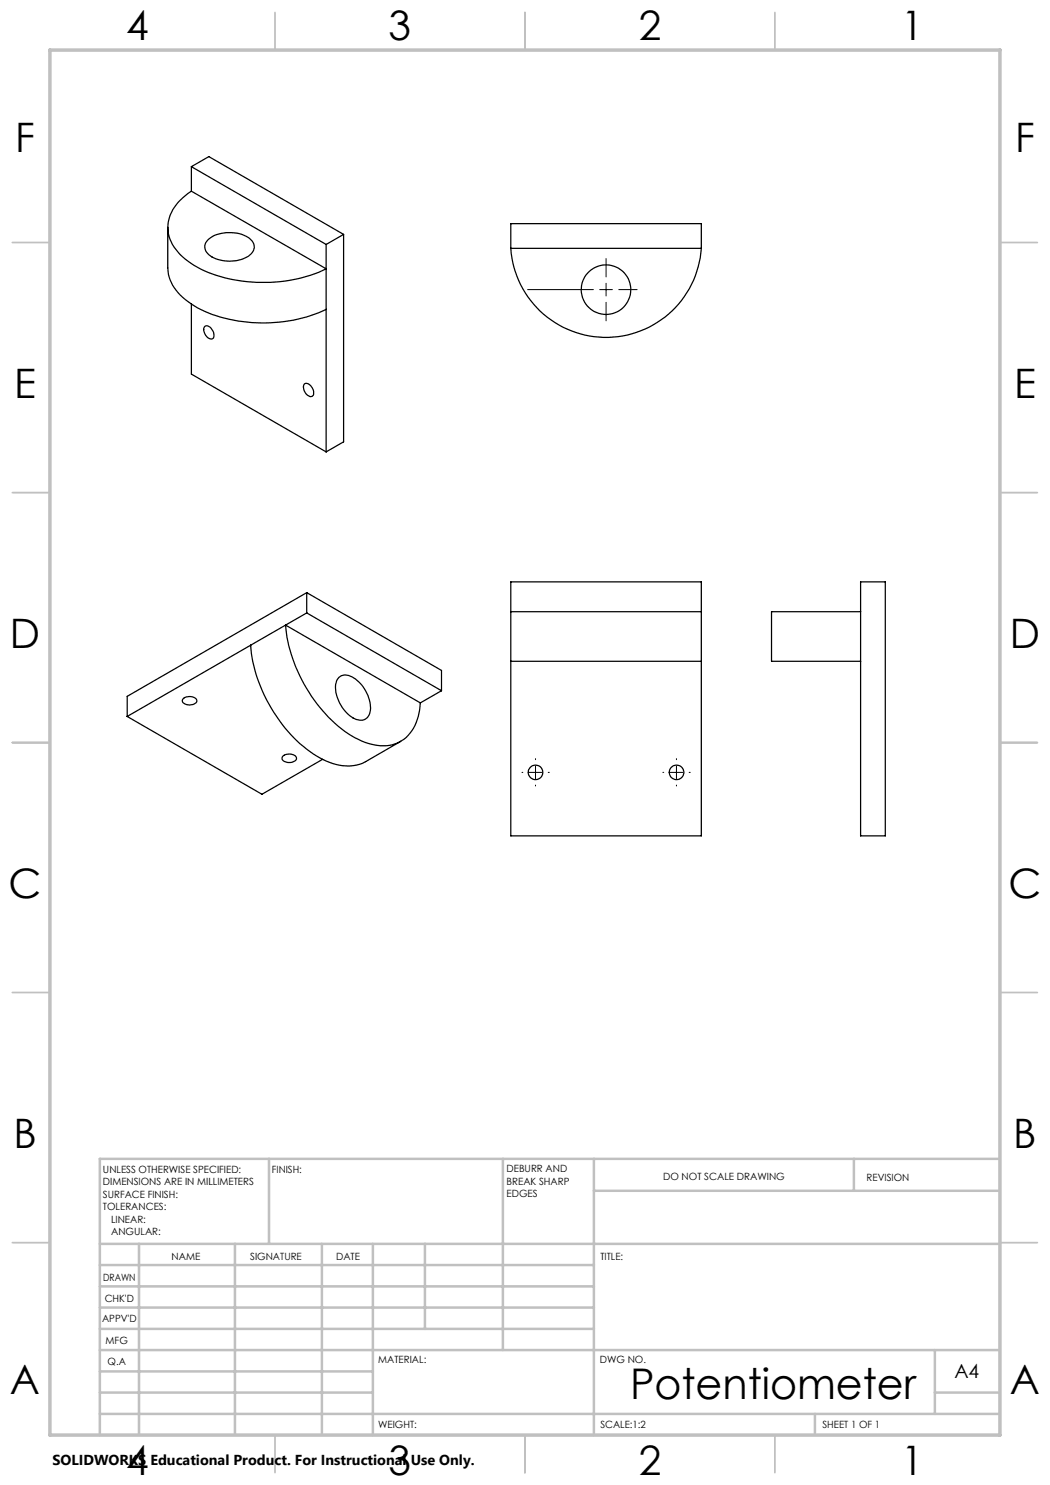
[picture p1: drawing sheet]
<svg xmlns="http://www.w3.org/2000/svg" width="210mm" height="297mm" viewBox="0 0 210 297" stroke-linecap="round" stroke-linejoin="round" font-family="sans-serif">
<g fill="none" stroke="#000" stroke-width=".2">
<path d="M105.5 57.9h13.2M119.9 57.9h2.6M121.2 51.7v3.7M121.2 56.7v2.5M123.8 57.9h3.6M121.2 60.5v3.7M104.4 154.5h.2M105.8 154.5h2.6M107.1 151.7v.2M107.1 153.2v2.5M107.1 157v.2M109.6 154.5h.3"/>
<path d="M132.6 154.5h.2M134 154.5h2.6M135.3 151.7v.2M135.3 153.2v2.5M135.3 157v.2M137.8 154.5h.2"/>
</g>
<g fill="none" stroke="#c0c0c0" stroke-width=".35">
<path d="M55 2.5v7.5M105 2.5v7.5M155 2.5v7.5M2.5 48.5h7.5M200 48.5h7.5M2.5 98.5h7.5M200 98.5h7.5M2.5 148.5h7.5M200 148.5h7.5M2.5 198.5h7.5M200 198.5h7.5M2.5 248.5h7.5"/>
<path d="M200 248.5h7.5M55 287v7.5M105 287v7.5M155 287v7.5"/>
</g>
<g fill="none" stroke="#c0c0c0" stroke-width=".5">
<path d="M53.8 231.8v17M100.6 231.8v38.2M118.8 231.8v55.2M118.8 238.2h81.2M170.8 231.8v6.4M200 231.8h-180v55.2M20 248.8h180M20 257.3h98.8M20 253h98.8M27.8 248.8v38.2M47 248.8v38.2M64.4 248.8v38.2"/>
<path d="M74.6 248.8v38.2M85 248.8v17M20 265.8h98.8M20 261.5h98.8M20 278.5h54.6M20 274.3h54.6M20 270h180M187 278.5h13M187 270v12.8M20 282.8h180M163 282.8v4.2"/>
</g>
<path d="M10 10h190v277h-190z" fill="none" stroke="#c0c0c0" stroke-width=".7"/>
<g fill="none" stroke="#000" stroke-width=".25">
<path d="M38.3 33.3v4.9M38.3 33.3l26.9 15.6M38.3 33.3l3.5-2 26.9 15.6M33.5 45.5v8a8.5 8.5 0 0 0 4.1 6.8 25.8 25.8 0 0 0 15.6 4.3 29.2 29.2 0 0 0 12-2.7M36.1 40l2.2-1.8 26.9 15.6a30.3 30.3 0 0 1-25.7-.4 10.8 10.8 0 0 1-5.8-6.6 7.5 7.5 0 0 1 2.4-6.8zM41.5 48.1a7.1 7.1 0 0 1 7-1.2 3.1 3.1 0 0 1 2.4 2.6 3.6 3.6 0 0 1-3.2 2.5 6.7 6.7 0 0 1-6.4-1.5 1.81 1.81 0 0 1 .2-2.4zM65.2 48.9v41.5M68.7 46.9l-3.5 2M68.7 46.9v41.5l-3.5 2M102.2 49.7a19.1 19.1 0 0 0 19 17.8 19.1 19.1 0 0 0 19.1-17.8M102.2 49.7v-5h38.1v5M102.2 49.7h38.1"/>
<path d="M38.3 60.8v14l26.9 15.6M41 65.3a1.49 1.49 0 0 1 1.8 1.4 .71 .71 0 0 1-.2 1 .71 .71 0 0 1-1-.1 1.79 1.79 0 0 1-.6-2.3zM60.9 76.8a1.6 1.6 0 0 1 1.8 1.7 .66 .66 0 0 1-.3 .8 .66 .66 0 0 1-.8-.2 1.79 1.79 0 0 1-.7-2.3zM61.3 118.5l-35.9 20.8v4M61.3 118.5v4.1M61.3 118.5l27 15.6v4M102.2 116.4h38.1v50.8h-38.1zM172.1 116.4h5v50.8h-5zM36.7 139.7a1.94 1.94 0 0 1 2.6 .3 .93 .93 0 0 1-1.2 1 1.38 1.38 0 0 1-1.7-.9zM50.1 129a30.5 30.5 0 0 0 12.5 21.7 11.2 11.2 0 0 0 9.3 2.2l1.2-.6 7.1-4M50.1 129l-24.7 14.3M57.1 125l27 15.6a8.9 8.9 0 0 1-4.2 7.8 9 9 0 0 1-8.3-.6 26.6 26.6 0 0 1-11.2-11.8 28.6 28.6 0 0 1-3.3-11z"/>
<path d="M61.3 122.6l-11.2 6.4M61.3 122.6l27 15.5M67.8 135.5a2.34 2.34 0 0 1 3 .1 7.4 7.4 0 0 1 3.2 6.8 1.97 1.97 0 0 1-3.1 1.4 7.2 7.2 0 0 1-3.7-7.3zM88.3 138.1l-4.2 2.5M102.2 122.3h38.1M102.2 132.3h38.1M172.1 122.3h-17.8v10h17.8M25.4 143.3l27 15.6 12.1-7M56.7 151.2a1.94 1.94 0 0 1 2.6 .3 1.11 1.11 0 0 1-1.5 1 1.2 1.2 0 0 1-1.4-.9z"/>
<circle cx="121.2" cy="57.9" r="5"/>
<circle cx="107.1" cy="154.5" r="1.46"/>
<circle cx="135.3" cy="154.5" r="1.45"/>
</g>
<text font-size="8.5" x="126" y="279.7">Potentiometer</text>
<g font-size="8.1">
<text x="25.2" y="8">4</text>
<text x="77.7" y="8">3</text>
<text x="127.7" y="8">2</text>
<text x="180.2" y="8">1</text>
<text x="3" y="30.4">F</text>
<text x="203" y="30.4">F</text>
<text x="2.8" y="79.6">E</text>
<text x="202.8" y="79.6">E</text>
<text x="2" y="129.6">D</text>
<text x="202" y="129.6">D</text>
<text x="1.7" y="179.6">C</text>
<text x="201.7" y="179.6">C</text>
<text x="2.7" y="229.6">B</text>
<text x="202.7" y="229.6">B</text>
<text x="2" y="278.9">A</text>
<text x="202" y="278.9">A</text>
<text x="25.2" y="295">4</text>
<text x="77.7" y="295">3</text>
<text x="127.7" y="295">2</text>
<text x="180.2" y="295">1</text>
</g>
<text font-size="3.9" x="190.9" y="275.5">A4</text>
<text font-size="2.9" x="10.5" y="292.9">SOLIDWORKS Educational Product. For Instructional Use Only.</text>
<g font-size="2">
<text x="20.6" y="234.6">UNLESS OTHERWISE SPECIFIED:</text>
<text x="20.6" y="237.1">DIMENSIONS ARE IN MILLIMETERS</text>
<text x="20.6" y="239.6">SURFACE FINISH:</text>
<text x="54.4" y="234.6">FINISH:</text>
<text x="101.3" y="234.5">DEBURR AND</text>
<text x="101.3" y="237">BREAK SHARP</text>
<text x="101.3" y="239.5">EDGES</text>
<text x="132.6" y="236">DO NOT SCALE DRAWING</text>
<text x="173.3" y="236.2">REVISION</text>
<text x="20.6" y="242.1">TOLERANCES:</text>
<text x="22.2" y="244.6">LINEAR:</text>
<text x="22.2" y="247.1">ANGULAR:</text>
<text x="34.3" y="252">NAME</text>
<text x="50" y="251.9">SIGNATURE</text>
<text x="67.2" y="251.9">DATE</text>
<text x="120.1" y="251.9">TITLE:</text>
<text x="20.6" y="256.1">DRAWN</text>
<text x="20.9" y="260.3">CHK'D</text>
<text x="20.4" y="264.4">APPV'D</text>
<text x="21.1" y="268.8">MFG</text>
<text x="21.5" y="273">Q.A</text>
<text x="75.6" y="272.5">MATERIAL:</text>
<text x="120" y="272.5">DWG NO.</text>
<text x="75.6" y="285.5">WEIGHT:</text>
<text x="120.1" y="285.6">SCALE:1:2</text>
<text x="164.5" y="285.6">SHEET 1 OF 1</text>
</g>
</svg>
